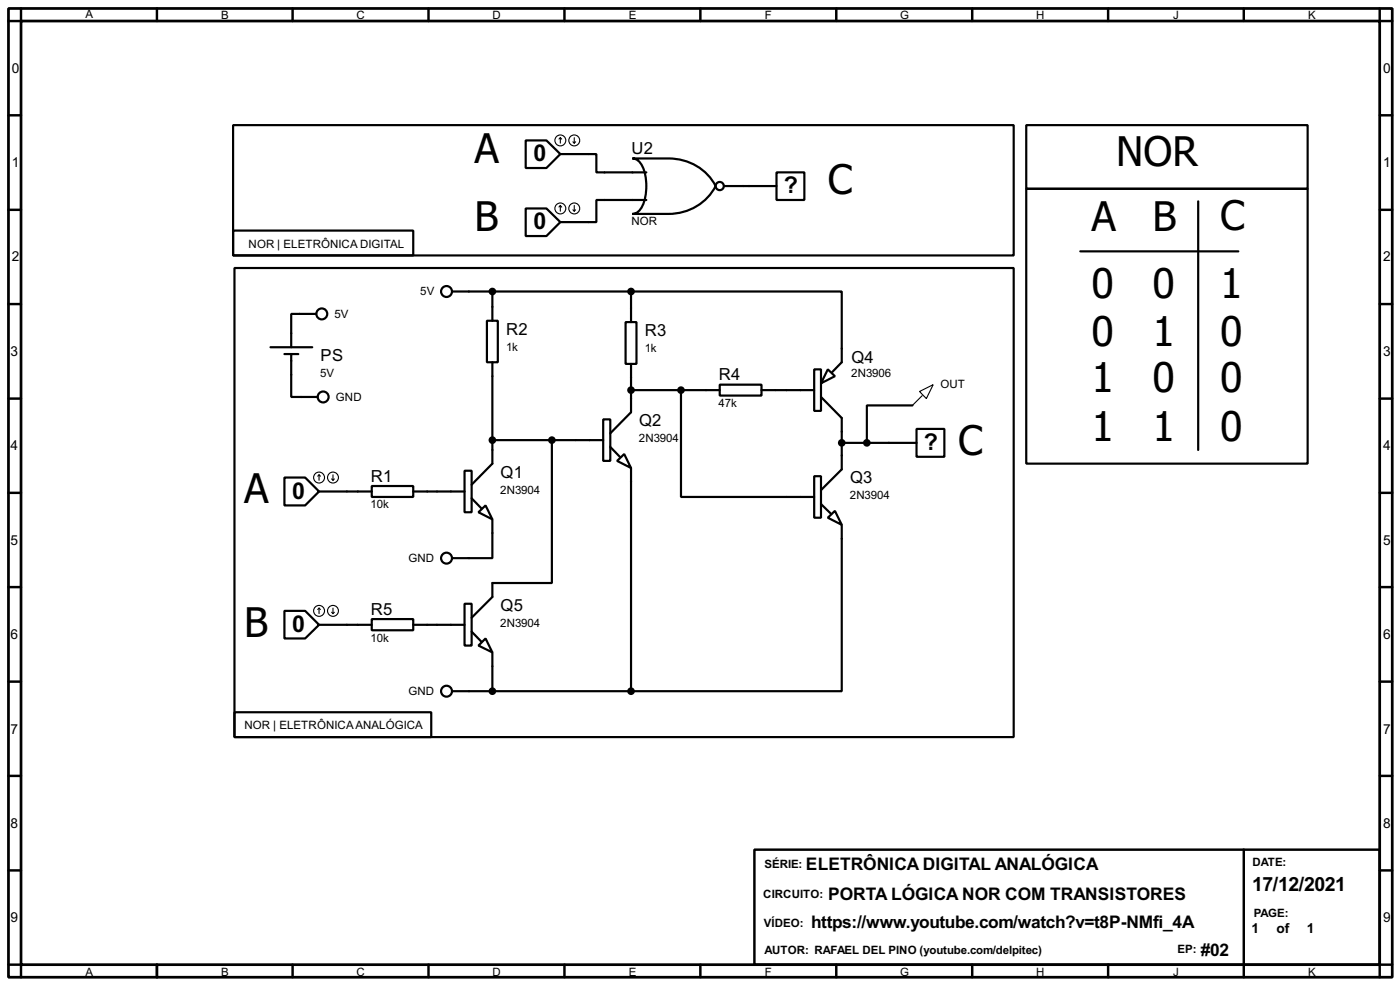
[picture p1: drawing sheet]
<svg xmlns="http://www.w3.org/2000/svg" width="256mm" height="180mm" viewBox="0 0 256 180" stroke-linecap="round" stroke-linejoin="round" font-family="sans-serif">
<path d="M1.6 1.6h253.5v177.3h-253.5zM3.9 3.9h248.9v172.7h-248.9z" fill="none" stroke="#000" stroke-width=".5"/>
<g fill="none" stroke="#000" stroke-width=".45">
<path d="M3.9 1.6v2.3h-2.3M28.8 1.6v2.3M53.6 1.6v2.3M78.5 1.6v2.3M103.4 1.6v2.3M128.3 1.6v2.3M153.2 1.6v2.3M178.1 1.6v2.3M203 1.6v2.3M227.9 1.6v2.3M252.8 1.6v2.3h2.3M1.6 21.1h2.3"/>
<path d="M1.6 38.4h2.3M252.8 21.1h2.3M252.8 38.4h2.3M1.6 55.7h2.3M252.8 55.7h2.3M1.6 73h2.3M252.8 73h2.3M1.6 90.2h2.3M252.8 90.2h2.3M1.6 107.5h2.3M252.8 107.5h2.3M1.6 124.8h2.3"/>
<path d="M252.8 124.8h2.3M1.6 142h2.3M1.6 159.3h2.3M138.2 155.5h114.6v21.1h-114.6zM227.9 155.5v23.4M252.8 142h2.3M252.8 159.3h2.3M1.6 176.6h2.3v2.3M28.8 176.6v2.3M53.6 176.6v2.3M78.5 176.6v2.3M103.4 176.6v2.3"/>
<path d="M128.3 176.6v2.3M153.2 176.6v2.3M178.1 176.6v2.3M203 176.6v2.3M255.1 176.6h-2.3v2.3"/>
</g>
<g fill="none" stroke="#000" stroke-width=".4">
<path d="M42.7 22.9h143v23.9h-143zM96.3 25.7h3.8l2.6 2.5-2.6 2.6h-3.8zM96.3 38.2h3.8l2.6 2.5-2.6 2.5h-3.8zM102.7 28.2h6.6v3.4h9.1M115.9 29h6.6a9.6 9.6 0 0 1 8.6 5.1 9.6 9.6 0 0 1-8.6 5.1h-6.6a2.2 2.2 0 0 0 1.8-1.5 9.2 9.2 0 0 0-.4-7.8l-.9-.8zM118.4 36.6h-9.1v4.1h-6.6M132.6 34.1h9.7M142.3 31.6h5.1v5h-5.1zM188 34.6h51.6v50.3h-51.6zM188 22.9h51.6v11.7h-51.6zM219.5 36.9v45.5M42.7 42.2h33v4.6h-33z"/>
<path d="M43 49.1h142.7v85.8h-142.7zM58 57.5h-4.6v6.1M82.9 53.4h32.7M89.2 58.7h2v7.6h-2zM90.2 53.4v5.3M114.6 59h2v7.6h-2zM115.6 53.4h38.6v12.9l-1.7 1.8M115.6 53.4v5.6M197.9 46h29M49.6 63.6h7.6M52.1 64.8h2.6M53.4 64.8v7.9h4.8"/>
<path d="M90.2 66.3v18.6l-3.8 3.8M110.5 76.8h1.3v7.6h-1.3zM115.6 66.6v8.9l-3.8 3.8M115.6 71.4h16.3M124.8 71.4v19.6h24.4M131.9 70.4h7.6v2h-7.6zM139.5 71.4h9.7M149.2 67.6h1.2v7.6h-1.2zM150.4 72.7l3.8 3.8v9.4l-3.8 3.8M151.7 67.6l1.3 1.3-2.6 1.3zM167.2 74.2h-8.4v6.9M167.9 78.5h5.1v5.1h-5.1z"/>
<path d="M52.1 87.4h3.8l2.6 2.6-2.6 2.5h-3.8zM58.5 90h9.6M68.1 89h7.6v2h-7.6zM75.7 90h9.4M85.1 86.2h1.3v7.6h-1.3zM86.4 91.2l1.8 1.8M87.7 93.8l1.3-1.3 1.2 2.6zM90.2 95.1v7.1h-7.3M90.2 80.6h20.3M101.1 80.6v26.1h-10.9v2.6l-3.8 3.8M111.8 81.8l1.8 1.8M113.1 84.4l1.3-1.3 1.2 2.6z"/>
<path d="M115.6 85.7v40.8M149.2 87.2h1.2v7.6h-1.2zM150.4 92.3l1.8 1.7M151.7 94.8l1.3-1.3 1.2 2.6zM154.2 96.1v30.4h-38.6M154.2 81.1h13.7M52.1 111.8h3.8l2.6 2.6-2.6 2.5h-3.8zM58.5 114.4h9.6M68.1 113.3h7.6v2.1h-7.6zM75.7 114.4h9.4M85.1 110.5h1.3v7.7h-1.3zM86.4 115.6l1.8 1.8"/>
<path d="M87.7 118.2l1.3-1.3 1.2 2.5zM90.2 119.4v7.1M43 130.4h36v4.5h-36zM82.9 126.5h32.7"/>
<circle cx="131.8" cy="34.1" r=".75"/>
<circle cx="58.9" cy="57.5" r="1"/>
<circle cx="81.8" cy="53.4" r="1"/>
<circle cx="59.2" cy="72.7" r="1"/>
<circle cx="81.8" cy="102.2" r="1"/>
<circle cx="81.8" cy="126.5" r="1"/>
</g>
<g fill="none" stroke="#000" stroke-width=".2">
<path d="M102.7 25.2l-.3 .3M102.7 25.2l.2 .3M102.7 25.2v1M102.7 37.6v1.1M102.7 37.6l-.3 .3M102.7 37.6l.2 .3M105 26l.2 .2M105 38.4l.2 .3M105.2 25.2v1M105.2 37.6v1.1M105.5 26l-.3 .2M105.5 38.4l-.3 .3"/>
<path d="M168.5 71.7l2.5-1.3-1.3 2.6zM169 72.4l-1.8 1.8M58.5 86.9l-.3 .3M58.5 86.9l.2 .3M58.5 86.9v1M60.8 87.7l.2 .2M61 86.9v1M61.3 87.7l-.3 .2M58.5 111.3v1M58.5 111.3l-.3 .3M58.5 111.3l.2 .3M60.8 112.1l.2 .2"/>
<path d="M61 111.3v1M61.3 112.1l-.3 .2"/>
<circle cx="102.6" cy="38.2" r="1"/>
<circle cx="102.6" cy="25.7" r="1"/>
<circle cx="105.2" cy="38.2" r="1"/>
<circle cx="105.2" cy="25.7" r="1"/>
<circle cx="58.4" cy="87.4" r="1"/>
<circle cx="61" cy="87.4" r="1"/>
<circle cx="58.4" cy="111.8" r="1"/>
<circle cx="61" cy="111.8" r="1"/>
</g>
<g fill="#000" stroke="#000" stroke-width=".4">
<circle cx="90.2" cy="53.4" r=".5"/>
<circle cx="115.6" cy="53.4" r=".5"/>
<circle cx="115.6" cy="71.4" r=".5"/>
<circle cx="124.7" cy="71.4" r=".5"/>
<circle cx="90.2" cy="80.6" r=".5"/>
<circle cx="101.1" cy="80.6" r=".5"/>
<circle cx="154.2" cy="81.1" r=".5"/>
<circle cx="158.8" cy="81.1" r=".5"/>
<circle cx="90.2" cy="126.5" r=".5"/>
<circle cx="115.6" cy="126.5" r=".5"/>
</g>
<g font-size="9.1">
<text x="86.9" y="29.9">A</text>
<text x="151.7" y="35.5">C</text>
<text x="204.5" y="30.4">NOR</text>
<text x="86.9" y="42.3">B</text>
<text x="200" y="42.3">A</text>
<text x="211.1" y="42.3">B</text>
<text x="223.6" y="42">C</text>
<text x="200" y="54.5">0</text>
<text x="211.1" y="54.5">0</text>
<text x="223.6" y="54.5">1</text>
<text x="200" y="63.4">0</text>
<text x="211.1" y="63.4">1</text>
<text x="223.6" y="63.4">0</text>
<text x="200" y="71.8">1</text>
<text x="211.1" y="71.8">0</text>
<text x="223.6" y="71.8">0</text>
<text x="175.6" y="83.2">C</text>
<text x="200" y="80.7">1</text>
<text x="211.1" y="80.7">1</text>
<text x="223.6" y="80.7">0</text>
<text x="44.8" y="92.1">A</text>
<text x="44.8" y="116.5">B</text>
</g>
<g font-size="4.8">
<text x="97.8" y="29.6">0</text>
<text x="143.6" y="35.4">?</text>
<text x="97.8" y="42">0</text>
<text x="169.3" y="82.4">?</text>
<text x="53.6" y="91.3">0</text>
<text x="53.6" y="115.7">0</text>
</g>
<text font-size="4" x="229.4" y="163.1">17/12/2021</text>
<g font-size="3.6">
<text x="147.7" y="159.2">ELETRÔNICA DIGITAL ANALÓGICA</text>
<text x="151.7" y="164.7">PORTA LÓGICA NOR COM TRANSISTORES</text>
<text x="148.6" y="169.8">https://www.youtube.com/watch?v=t8P-NMfi_4A</text>
<text x="220" y="174.9">#02</text>
</g>
<g font-size="3.4">
<text x="115.7" y="28.2">U2</text>
<text x="92.8" y="61.3">R2</text>
<text x="118.2" y="61.5">R3</text>
<text x="58.7" y="66.1">PS</text>
<text x="131.7" y="69.6">R4</text>
<text x="156" y="66.3">Q4</text>
<text x="117.1" y="78">Q2</text>
<text x="68" y="88.2">R1</text>
<text x="91.7" y="87.4">Q1</text>
<text x="155.8" y="88.5">Q3</text>
<text x="68" y="112.5">R5</text>
<text x="91.7" y="111.8">Q5</text>
</g>
<g font-size="2.8">
<text x="2.2" y="13.4">0</text>
<text x="253.4" y="13.4">0</text>
<text x="2.2" y="30.6">1</text>
<text x="253.4" y="30.6">1</text>
<text x="2.2" y="47.9">2</text>
<text x="253.4" y="47.9">2</text>
<text x="1.9" y="65.2">3</text>
<text x="253.4" y="65.2">3</text>
<text x="1.9" y="82.4">4</text>
<text x="253.4" y="82.4">4</text>
<text x="1.9" y="99.7">5</text>
<text x="253.4" y="99.7">5</text>
<text x="1.9" y="117">6</text>
<text x="253.4" y="117">6</text>
<text x="1.9" y="134.3">7</text>
<text x="253.4" y="134.3">7</text>
<text x="1.9" y="151.5">8</text>
<text x="253.4" y="151.5">8</text>
<text x="1.9" y="168.8">9</text>
<text x="229.3" y="170.8">1</text>
<text x="233.9" y="170.8">of</text>
<text x="239.4" y="170.8">1</text>
<text x="253.4" y="168.8">9</text>
</g>
<g font-size="2.4">
<text x="15.6" y="3.2">A</text>
<text x="40.5" y="3.5">B</text>
<text x="65.3" y="3.5">C</text>
<text x="90.2" y="3.5">D</text>
<text x="115.2" y="3.5">E</text>
<text x="140.1" y="3.5">F</text>
<text x="164.9" y="3.5">G</text>
<text x="189.8" y="3.5">H</text>
<text x="214.9" y="3.5">J</text>
<text x="239.6" y="3.5">K</text>
<text x="115.7" y="41.3">NOR</text>
<text x="45.5" y="45.4">NOR | ELETRÔNICA DIGITAL</text>
<text x="61.3" y="58.2">5V</text>
<text x="77" y="54">5V</text>
<text x="92.7" y="64.2">1k</text>
<text x="118.1" y="64.5">1k</text>
<text x="58.7" y="69.1">5V</text>
<text x="156" y="69.1">2N3906</text>
<text x="172.3" y="71.1">OUT</text>
<text x="61.5" y="73.4">GND</text>
<text x="131.7" y="74.5">47k</text>
<text x="117.1" y="81">2N3904</text>
<text x="67.9" y="93.1">10k</text>
<text x="91.7" y="90.4">2N3904</text>
<text x="155.7" y="91.4">2N3904</text>
<text x="74.8" y="102.9">GND</text>
<text x="67.9" y="117.5">10k</text>
<text x="91.7" y="114.8">2N3904</text>
<text x="74.8" y="127.2">GND</text>
<text x="44.8" y="133.5">NOR | ELETRÔNICAANALÓGICA</text>
<text x="140" y="158.9">SÉRIE:</text>
<text x="229.4" y="158.4">DATE:</text>
<text x="139.8" y="164.3">CIRCUITO:</text>
<text x="229.7" y="167.8">PAGE:</text>
<text x="139.9" y="169.7">VÍDEO:</text>
<text x="15.6" y="178.6">A</text>
<text x="40.5" y="178.6">B</text>
<text x="65.3" y="178.6">C</text>
<text x="90.2" y="178.6">D</text>
<text x="115.2" y="178.6">E</text>
<text x="140" y="174.7">AUTOR: RAFAEL DEL PINO (youtube.com/delpitec)</text>
<text x="140.1" y="178.6">F</text>
<text x="164.9" y="178.6">G</text>
<text x="189.8" y="178.6">H</text>
<text x="214.9" y="178.6">J</text>
<text x="215.7" y="174.5">EP:</text>
<text x="239.6" y="178.6">K</text>
</g>
</svg>
